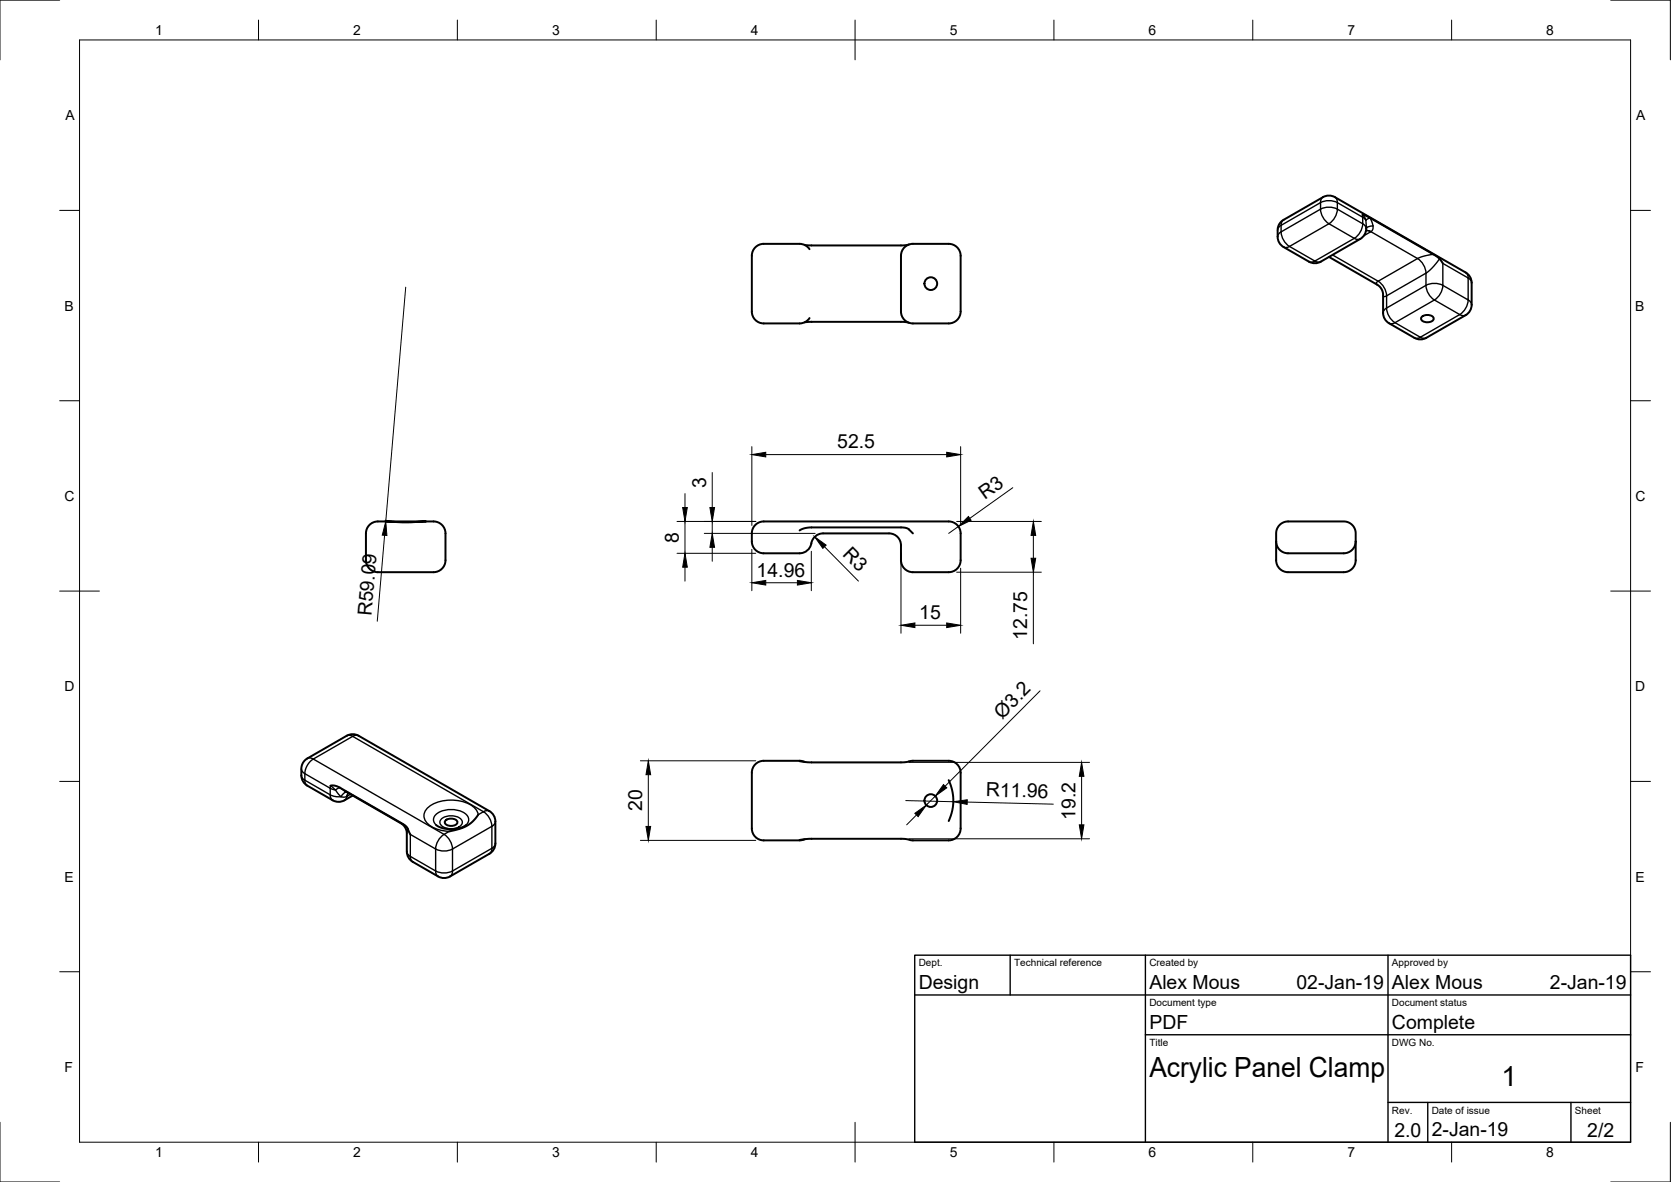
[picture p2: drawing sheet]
<svg xmlns="http://www.w3.org/2000/svg" width="420mm" height="297mm" viewBox="0 0 420 297" stroke-linecap="round" stroke-linejoin="round" font-family="sans-serif">
<!-- layer: Visible -->
<g fill="none" stroke="#000" stroke-width=".5">
<path d="M342.6 54l1.7 .6 16.4 9.5 1.2 .8 .9 1.3M343.5 56.8l-.2 1.7-.8 1.2-10.4 6.1-1 .3h-1l-1-.3-6.4-3.7-1.1-1.1a4.9 4.9 0 0 1-.4-3.2l.4-1.4 1-1.1 10.1-5.8 .9-.3 1.6 .1 33.8 19.5 .6 .8 .4 1v6l-.2 1-.5 .9-.8 .7-9.9 5.7-1 .4-1.5-.2-6.8-3.9-.8-.6-.7-1.4-.1-5.6-.3-.9-.6-.8-12.6-7.3M203.6 62.6l-.7-.7-1.4-.6h-9.5a2.99 2.99 0 0 0-3 3v14a2.99 2.99 0 0 0 3 3l9.5-.1 1.4-.5 .7-.8M227.2 62.4a2.99 2.99 0 0 1 2.3-1.1h9a3 3 0 0 1 3 3v14a3 3 0 0 1-3 3h-9a3 3 0 0 1-3-3v-14l.1-.7zM228.5 61.5l-2 .2-24.1-.1M357.5 79.7a2.08 2.08 0 0 1 3 .2 1.38 1.38 0 0 1-1.8 1.1 .96 .96 0 0 1-1.1-.3 .96 .96 0 0 1-.1-1zM202.4 81l24.1-.1 2 .2M95 131l6.9 .3 5.2-.3h-10.2M95 131a3 3 0 0 0-3 3v6.8a3 3 0 0 0 3 3M107.1 131a4.3 4.3 0 0 1 4.3 1.2l.5 1.2 .1 .6v6.8a3 3 0 0 1-3 3h-14M189.9 131.9l1-.6 1.1-.3h46.5a3 3 0 0 1 3 3v6.8a3 3 0 0 1-3 3h-9a3 3 0 0 1-3-3v-3.8a3 3 0 0 0-3-3h-16.5a3.2 3.2 0 0 0-3.2 3.1 2.99 2.99 0 0 1-2.7 1.9h-9.1a2.99 2.99 0 0 1-3-2.9l.1-2.7zM201.1 133.3l1.2-.5 1.6-.3h22.8l1.6 .4 1.2 1.1"/>
<path d="M320.9 136.1v-2.4l.4-1.2 1.1-1.1 1.5-.4 14.8 .2 1.2 .6 .7 1.1 .3 .9v2.3M320.9 136.1v4.7a3 3 0 0 0 3 3h14a3 3 0 0 0 3-3v-4.7M340.9 136.1a2.99 2.99 0 0 1-3 2.9h-14a2.99 2.99 0 0 1-3-2.9M83.1 197.4h1l1.2 .4 16.2 9.4 .9 .8 .8 1.7M86.7 198.7l14.6 8.6 .6 .7 .3 .9 .1 5.6 .7 1.4 .8 .7 6.8 3.9 1.6 .1 1-.3 9.9-5.7 1.1-1.1 .4-1.5M88.7 199.9a5.9 5.9 0 0 1-3.6 1.6l-1.5-.4-6.3-3.7-1.1-1.1a4.9 4.9 0 0 1-.4-3.1l.4-1.5 1-1.1 10-5.7 1-.4 1.5 .2 33.4 19.1 1.1 1.1 .4 1.5M201.1 191.3l2.9 .3h22.5l3-.4h9a3 3 0 0 1 3 3v14a3 3 0 0 1-3 3h-9l-3-.4h-22.6l-2.8 .3M202.4 191.5l-1.3-.3h-9.1a2.99 2.99 0 0 0-3 3v14a2.99 2.99 0 0 0 3 3h9.1l1.3-.3M238.5 196.1l.9 2.5 .3 2.5-.3 2.6-.9 2.6M109.7 207.3l1.6 .8 2.1 .3 2.2-.3 1.6-.8M112 206.2a2.09 2.09 0 0 1 3 .3 1.38 1.38 0 0 1-1.8 1 .96 .96 0 0 1-1.1-.2 .96 .96 0 0 1-.1-1.1zM120.2 204.7l-1.2 1.6-1.5 1.2-1.7 .7-2.8 .7"/>
<path d="M124.6 206.4v5.6"/>
<circle cx="234" cy="71.3" r="1.6"/>
<circle cx="234" cy="201.2" r="1.6"/>
</g>
<!-- layer: Visible Narrow -->
<g fill="none" stroke="#000" stroke-width=".35">
<path d="M322.1 58.3l.2 1.2 .6 1.1 1.3 1.3M322.1 58.3a1.49 1.49 0 0 0-.9 1.2M322.7 55.2l-.5 .9-.1 2.2M332 52.6l.3 1.2 .5 1.1 1.4 1.3M332 52.6v-1.7l1.2-.4h1.9l1.2 .4 6.3 3.7M332 52.6l-9.9 5.7M332 52.6l1.8-.5 1.3 .1 1.2 .4M332.7 49.5l-.5 .6-.2 .8-9.9 5.7a1.49 1.49 0 0 0-.9 1.2M334.2 56.2l6.3 3.7M334.2 56.2l-10 5.7M335.6 49.5l.6 .9 .1 2.2M336.3 52.6l6.3 3.6"/>
<path d="M336.3 52.6l-.2 1.2-.6 1.1-1.3 1.3M340.5 59.9l-9.9 5.7-6.4-3.7M340.5 59.9a1.49 1.49 0 0 0 1.5 .1M342.6 54.6v1.6M342.6 56.2a1.49 1.49 0 0 1 .9 1.3M342.6 54.6l.8 .8M342.6 56.2l-.2 1.2-.5 1.2-1.4 1.3M342.6 54.6v-.6l.5 .5 .3 .9M343.4 55.4l.1 1.4M343.4 55.4l1.1-.7 .7 2.1M343.5 58l1.2 .2M344.7 58.2l11.7 6.8 1.7-.7 2.3-.4"/>
<path d="M344.7 58.2l-1.8 1M344.7 58.2h.1M345.2 56.8v.9l-.5 .5M345.2 56.8l-1.2 .2-.5 .4M324.2 61.9a1.49 1.49 0 0 1-1.5 .2M329.1 65.8a1.49 1.49 0 0 0 1.5-.2 1.49 1.49 0 0 0 1.5 .2M335 64.1l11.5 6.6 9.9-5.7 .5 .3 1.2 1.5 .4 1.8-9.9 5.7M346.3 71.5l-.3-.3 .4-.5a3.9 3.9 0 0 1 2.2 3.6M347.8 78.6a1.5 1.5 0 0 1 .8-1.2l.5 1.8 .7 1.1 1 .8M347.8 74.1l.2 .4 .6-.2M358.5 71.7l-9.9 5.7v-3.1M358.5 71.7l.5 1.8 .7 1.1 1 .8"/>
<path d="M358.5 71.7l1.2-.4 1.3-.1 1.8 .5M360.7 75.4l-9.9 5.7M360.7 75.4l6.3 3.7M362 65l-1.8 2.3-1.7 1.3v3.1M362.8 71.7l-.5 1.8-.7 1.1-.9 .8M367 79.1l-9.9 5.7M367 79.1a1.5 1.5 0 0 0 1.5 .1M368.5 68.5a1.5 1.5 0 0 1 .7 1.4M369.2 69.9v5.5l-6.4-3.7M369.2 69.9l-6.4-3.7v5.5M369.2 69.9a1.5 1.5 0 0 1 .8 1.2M370 76.6a1.5 1.5 0 0 0-.8-1.2l-.5 1.8-.7 1.1-1 .8"/>
<path d="M350.8 81.1l6.3 3.7M350.8 81.1a1.5 1.5 0 0 1-1.5 .1M357.1 84.8a1.5 1.5 0 0 0 1.5 .1M357.1 84.8a1.5 1.5 0 0 1-1.5 .1M75.8 194.8a1.49 1.49 0 0 0 .8 1.3M75.8 193.2a1.49 1.49 0 0 0 .8 1.2l6.4 3.7M76.6 196.1a1.5 1.5 0 0 0 .7 1.3M76.6 196.1l6.4 3.6M77.3 190.6l.6-.1 .9 .3-1.1 .9-.7 1.3-.3 1.1-.1 2M83 198.1v1.6M83 198.1l.1-.7 1.3 1.1M83 199.7a1.5 1.5 0 0 0 .6 1.4"/>
<path d="M83 199.7l1.3 .5h1.4M83 198.1l1.4 .4M84.4 198.5l1.3 1.7M84.4 198.5l.3-.2a.81 .81 0 0 1 1.3 0l.7 .4M87.1 199l-.8 .5-.6 .7M87.2 184.9l.6-.1 .9 .2 .8-.2 .7 .1M87.6 199.3l-.4 .8M88.1 199.6l-.9 .5M87.2 200.1l-.6 .2-.9-.1M87.2 200.1l-.2 .6-.4 .4M87.2 200.1h.1M100.8 206.9l.5 .2"/>
<path d="M102.3 214a1.5 1.5 0 0 0 .9 1.2M102.6 208.4l-.3 1.1M103.2 215.2l6.3 3.7M103.2 215.2a1.5 1.5 0 0 0 .6 1.4M109.5 213.4l-6.3-3.7v5.5M109.5 213.4v5.5M109.5 218.9a1.5 1.5 0 0 0 .7 1.4M109.5 218.9l1.2 .4 1.3 .1 1.8-.5M109.5 213.4l1.2 .4 1.3 .1 1.8-.5M109.7 207.3a1.88 1.88 0 0 1-.6-1.9 1.88 1.88 0 0 1 1.4-1.4 6.4 6.4 0 0 1 6.9 .9 1.66 1.66 0 0 1-.2 2.4M111 205.8a3.8 3.8 0 0 1 5.2 .4 1.7 1.7 0 0 1-1.9 2l-1.2 .1a2.39 2.39 0 0 1-2.5-1.7zM111.7 209.7l-1 .8-.7 1.1-.5 1.8"/>
<path d="M111.7 209.7l.9 .8 .7 1.1 .5 1.8M113.8 213.4v5.5M113.8 218.9a1.5 1.5 0 0 1-.6 1.4M121.6 204l-1.4 .7a5.3 5.3 0 0 0-4.8-3.5 9.5 9.5 0 0 0-8 2 2.77 2.77 0 0 0 1 4.5 9.2 9.2 0 0 0 4.6 1.2l-1.3 .8M121.6 204l-32.9-19-9.9 5.8 32.9 18.9M121.6 204l.9 .8 .7 1.1 .5 1.8M123.1 203.8a1.5 1.5 0 0 0-1.5 .2M123.7 207.7l-9.9 5.7M123.7 207.7v5.5M123.7 213.2l-9.9 5.7M123.7 213.2a1.5 1.5 0 0 1-.6 1.4M124.6 212a1.5 1.5 0 0 1-.9 1.2"/>
<path d="M124.6 206.4a1.5 1.5 0 0 1-.9 1.3"/>
</g>
<!-- layer: Border -->
<g fill="none" stroke="#000" stroke-width=".25">
<path d="M15 0h-15v15M20 10h390v277h-390zM65 5v5M115 5v5M165 5v5M215 5v10M265 5v5M315 5v5M365 5v5M405 0h15v15M15 52.9h5M410 52.9h5"/>
<path d="M15 100.7h5M410 100.7h5M15 148.5h10M405 148.5h10M15 196.4h5M410 196.4h5M15 244.2h5M410 244.2h5M0 282v15h15M65 287v5M115 287v5M165 287v5"/>
<path d="M215 282v10M265 287v5M315 287v5M365 287v5M420 282v15h-15"/>
</g>
<!-- layer: TitleBlock -->
<path d="M230 240h180v47h-180zM230 250h180M254 240v10M288 240v47M349 240v47M288 260h122M349 277h61M359 277v10M395 277v10" fill="none" stroke="#000" stroke-width=".35"/>
<!-- layer: Dimensions -->
<g fill="none" stroke="#000" stroke-width=".25">
<path d="M102 72.2l-5 58.8M179.1 118.8v8.7M189 112.2v19.8M192.5 114.2h45.5M241.5 112.2v19.8M96.7 134.5l-1.8 21.6M170.2 131h19.8M170.2 139h19.8M172.2 124v3.5M172.2 131v8M177.1 134h27.9M179.1 131v3"/>
<path d="M179.1 137.5v3.5M189 138.1v10.3M204 138.5v9.9M207.3 137.4l8.5 8.6M226.5 139v20.1M240.5 131h21.3M241 132.3l-2.5 1.7M254.7 122.6l-10.9 7.7M259.8 134.5v5.8M172.2 142.5v3.5M192.5 146.4h8M230 157.1h8"/>
<path d="M240.5 143.8h21.3M241.5 142.8v16.3M259.8 143.8v18M261.5 173.6l-23.9 24M161 191.2h29M163 194.7v13M228.5 191.6h45.5M272 195.1v12.2M161 211.2h29M227.7 201.2l12 .3M228.5 210.8h45.5M230.4 204.8l-2.4 2.5"/>
<path d="M235.2 200.1l-2.3 2.2M243.2 201.6l21.6 .5"/>
</g>
<g fill="#000" stroke="#000" stroke-width=".25">
<path d="M189 114.2l3.5-.5v1.1zM238 113.7l3.5 .5-3.5 .6zM97 131l.3 3.6-1.2-.1zM171.7 127.5h1.1l-.6 3.5zM179.1 134l.6 3.5h-1.2zM178.5 127.5h1.2l-.6 3.5zM204.9 134.9l2.8 2.1-.8 .8zM241 132.3l2.5-2.5 .7 .9zM259.8 131l.6 3.5h-1.2zM172.2 139l.6 3.5h-1.1zM189 146.4l3.5-.5v1.1zM200.5 145.9l3.5 .5-3.5 .6z"/>
<path d="M226.5 157.1l3.5-.6v1.2zM238 156.5l3.5 .6-3.5 .6zM259.2 140.3h1.2l-.6 3.5zM163 191.2l.6 3.5h-1.2zM237.2 197.2l.9 .8-2.9 2.1zM272 191.6l.5 3.5h-1.1zM162.4 207.7h1.2l-.6 3.5zM230 204.4l2.9-2.1-2 2.9zM239.7 201.5l3.5-.5v1.1zM271.4 207.3h1.1l-.5 3.5z"/>
</g>
<g font-size="7">
<text x="289" y="270.5">Acrylic Panel Clamp</text>
<text x="377.6" y="272.9">1</text>
</g>
<g font-size="4.9">
<text x="210.5" y="112.7">52.5</text>
<text x="177.5" y="122.7" transform="rotate(-90 177.5 122.7)">3</text>
<text x="247.6" y="125.7" transform="rotate(-35 247.6 125.7)">R3</text>
<text x="170.7" y="136.4" transform="rotate(-90 170.7 136.4)">8</text>
<text x="211.7" y="139.6" transform="rotate(45 211.7 139.6)">R3</text>
<text x="190.2" y="144.9">14.96</text>
<text x="93.4" y="154.9" transform="rotate(-85 93.4 154.9)">R59.09</text>
<text x="231.2" y="155.6">15</text>
<text x="258.3" y="160.8" transform="rotate(-90 258.3 160.8)">12.75</text>
<text x="252" y="180.8" transform="rotate(-45 252 180.8)">Ø3.2</text>
<text x="161.5" y="203.9" transform="rotate(-90 161.5 203.9)">20</text>
<text x="247.8" y="200.1" transform="rotate(1 247.8 200.1)">R11.96</text>
<text x="270.4" y="206.1" transform="rotate(-90 270.4 206.1)">19.2</text>
<text x="231" y="248.5">Design</text>
<text x="289" y="248.5">Alex Mous</text>
<text x="326" y="248.5">02-Jan-19</text>
<text x="350" y="248.5">Alex Mous</text>
<text x="389.7" y="248.5">2-Jan-19</text>
<text x="289" y="258.5">PDF</text>
<text x="350" y="258.5">Complete</text>
<text x="350.6" y="285.7">2.0</text>
<text x="360" y="285.5">2-Jan-19</text>
<text x="399.1" y="285.7">2/2</text>
</g>
<g font-size="3.5">
<text x="39" y="8.8">1</text>
<text x="88.8" y="8.8">2</text>
<text x="138.8" y="8.8">3</text>
<text x="188.7" y="8.8">4</text>
<text x="238.8" y="8.8">5</text>
<text x="288.7" y="8.8">6</text>
<text x="338.8" y="8.8">7</text>
<text x="388.8" y="8.8">8</text>
<text x="16.4" y="30.2">A</text>
<text x="411.4" y="30.2">A</text>
<text x="16.2" y="78">B</text>
<text x="411.2" y="78">B</text>
<text x="16.2" y="125.9">C</text>
<text x="411.2" y="125.9">C</text>
<text x="16.2" y="173.7">D</text>
<text x="411.2" y="173.7">D</text>
<text x="16.2" y="221.5">E</text>
<text x="411.2" y="221.5">E</text>
<text x="16.2" y="269.4">F</text>
<text x="411.2" y="269.4">F</text>
<text x="39" y="290.8">1</text>
<text x="88.8" y="290.8">2</text>
<text x="138.8" y="290.8">3</text>
<text x="188.7" y="290.8">4</text>
<text x="238.8" y="290.8">5</text>
<text x="288.7" y="290.8">6</text>
<text x="338.8" y="290.8">7</text>
<text x="388.8" y="290.8">8</text>
</g>
<g font-size="2.5">
<text x="231" y="242.8">Dept.</text>
<text x="255" y="242.8">Technical reference</text>
<text x="289" y="242.8">Created by</text>
<text x="350" y="242.8">Approved by</text>
<text x="289" y="252.8">Document type</text>
<text x="350" y="252.8">Document status</text>
<text x="289" y="262.8">Title</text>
<text x="350" y="262.8">DWG No.</text>
<text x="350" y="279.8">Rev.</text>
<text x="360" y="279.8">Date of issue</text>
<text x="396" y="279.8">Sheet</text>
</g>
</svg>
